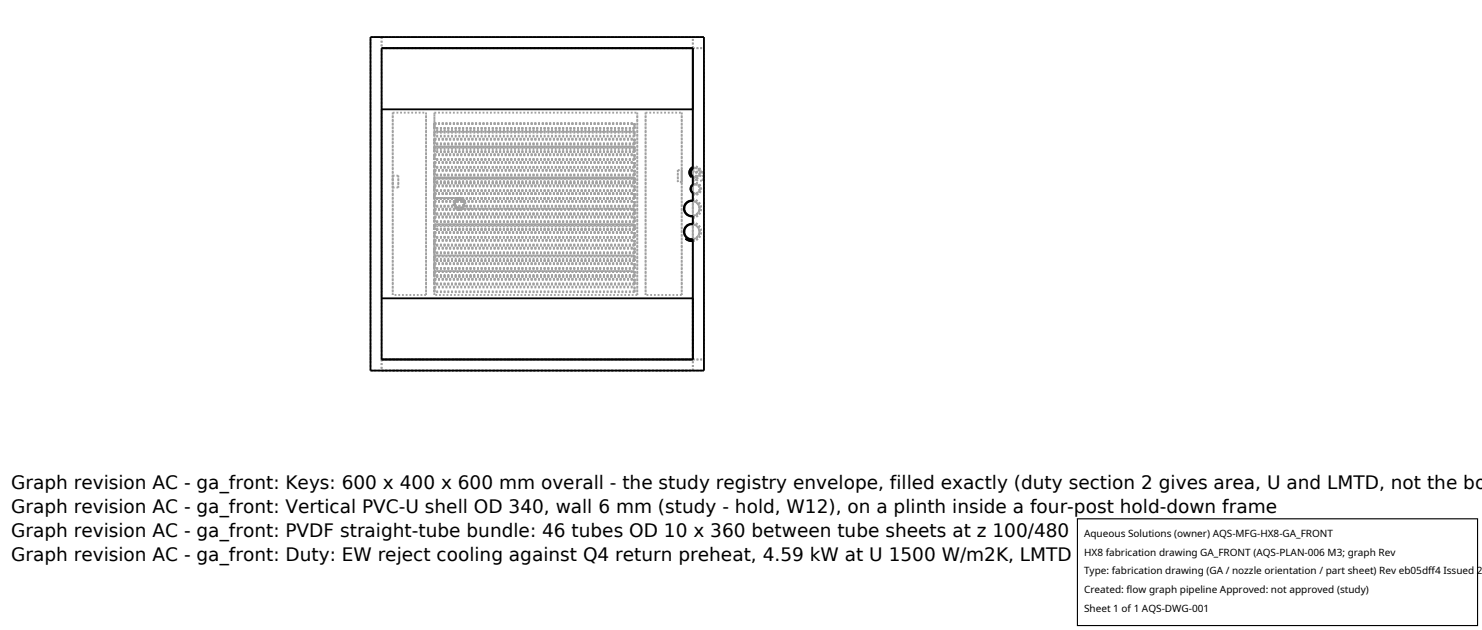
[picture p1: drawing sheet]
<svg xmlns="http://www.w3.org/2000/svg" width="212mm" height="90mm" viewBox="0 0 212 90" stroke-linecap="round" stroke-linejoin="round" font-family="sans-serif">
<g fill="none" stroke="#a0a0a0" stroke-width=".26" stroke-dasharray=".3 .3" stroke-linecap="butt">
<path d="M52.9 5.3h47.6M54.5 5.3h44.5M54.5 5.3v1.6M54.5 6.9h44.5M54.5 15.6v27M56.1 16.1v26M56.1 16.1h4.8M60.9 16.1v26M62 16.1v26M62 18.7v-2.6M62 16.1h29M62 18.8h28.6"/>
<path d="M62 18.8v.6M62 19.4v-.6M62 18.9v.6M62 19.5v-.8M62 19.8v.8M62 17.6v.8M62 18.4v-.8M62 17.6h28.6M62 17.7h28.6M62 17.7v.6M62 18.3v-.6M62 19.8h28.6"/>
<path d="M62 19.9h28.6M62 19.9v.6M90.6 18.9h-28.6M90.6 18.7v.2M90.6 18.7h-28.6M90.6 18.9v.6M90.6 19.5v-.8M90.6 18.8v.6M90.6 19.4v-.6M90.6 17.6v.8M90.6 18.4v-.8M90.6 17.7v.6"/>
<path d="M90.6 18.3v-.6M90.6 19.8v.8M90.6 19.9v.6M90.6 19.4h-28.6M90.6 19.5h-28.6M90.6 18.4h-28.6M90.6 18.3h-28.6M91 16.1v26M92.2 16.1v26M92.2 16.1h5.2M97.4 16.1v26M99 6.9h1.5"/>
<path d="M99 6.9v-1.6M99 15.6v8.3M56.1 25.1v1.7M56.1 26.8v-1.7M56.1 26.8h.8M56.9 25.1v1.7M56.9 26.8v-1.7M56.9 25.1h-.8M62 39.3v-2.1M62 36.9v-4.2M62 32.3v-6.4M62 25.5v-4.2"/>
<path d="M62 21v-2.1M62 29.8v.8M62 30.6v-.8M62 29.8h3.2M62 29.9v.6M62 30.5v-.6M62 29.9h3.5M62 27.6v.8M62 28.4v-.8M62 27.6h28.6M62 27.7v.6M62 28.3v-.6"/>
<path d="M62 27.7h28.6M62 21h28.6M62 21v.6M62 21.6v-.6M62 21.3v.4M62 21.7v-.8M62 20.9v.1M62 25.5h28.6M62 25.5v.5M62 26v-.5M62 25.9v.3M62 26.2v-.8"/>
<path d="M62 25.4v.1M62 32.2h28.6M62 32.2v.5M62 32.7v-.5M62 32.7v.1M62 32.8v-.8M62 32v.3M62 36.6h28.6M62 36.6v.6M62 37.2v-.6M62 37.2v.1M62 37.3v-.8"/>
<path d="M62 36.5v.4M62 38.8h28.6M62 38.8v.6M62 39.4v-.6M62 39.5v-.8M62 38.7v.6M62 34.3v.8M62 35.1v-.8M62 32v.8M62 36.5v.8M62 25.4v.8M62 23.2v.7"/>
<path d="M62 23.9v-.7M62 20.9v.8M62 39.8v.8M62 37.6v.8M62 38.4v-.8M62 35.4v.8M62 36.2v-.8M62 33.2v.7M62 33.9v-.7M62 30.9v.8M62 31.7v-.8M62 38.7v.8"/>
<path d="M62 28.7v.8M62 29.5v-.8M62 26.5v.8M62 27.3v-.8M62 24.3v.8M62 25.1v-.8M62 22v.8M62 22.8v-.8M62 20.6v-.8M62 20.5v-.6M62 22h28.6M62 22.2h28.6"/>
<path d="M62 22.2v.5M62 22.7v-.5M62 24.3h28.6M62 24.4h28.6M62 24.4v.5M62 24.9v-.5M62 26.5h28.6M62 26.6h28.6M62 26.6v.6M62 27.2v-.6M62 28.7h28.6M62 28.8h28.6"/>
<path d="M62 28.8v.6M62 29.4v-.6M62 30.9h28.6M62 31h28.6M62 31v.6M62 31.6v-.6M62 33.2h28.6M62 33.3h28.6M62 33.3v.5M62 33.8v-.5M62 38.7h28.6M62 35.4h28.6"/>
<path d="M62 35.5h28.6M62 35.5v.5M62 36v-.5M62 37.6h28.6M62 37.7h28.6M62 37.7v.6M62 38.3v-.6M62 39.8h28.6M62 39.9h28.6M62 39.9v.6M62 20.9h28.6M62 23.2h28.6"/>
<path d="M62 23.3h28.6M62 23.3v.5M62 23.8v-.5M62 25.4h28.6M62 29.8h28.6M62 29.9h28.6M62 32h28.6M62 34.3h28.6M62 34.4h28.6M62 34.4v.5M62 34.9v-.5M62 36.5h28.6"/>
<path d="M65.2 28.4l.4-.1M65.2 28.4h-3.2M65.2 29.8l-.3-.3-.1-.4 .1-.4 .3-.3M65.5 29.9h.1M65.5 28.3h.3M65.5 28.3h-3.5M65.6 28.3h-.1M65.6 28.4l-.4 .2-.2 .5 .1 .5 .5 .2 .5-.2 .2-.5-.2-.5-.5-.2M65.6 28.4l.5 .2 .2 .5-.2 .5-.5 .2-.4-.2-.3-.5 .2-.5 .5-.2M65.6 28.5l.4 .1 .2 .5-.1 .4-.5 .2-.4-.1-.2-.5 .2-.4 .4-.2M65.6 28.5l-.4 .2-.2 .4 .1 .4 .5 .2 .5-.1 .1-.5-.2-.5-.4-.1M65.6 28.3l.6 .2 .3 .6-.2 .5-.6 .3-.7-.2-.2-.6 .2-.6 .6-.2"/>
<path d="M65.8 29.9h-.3M65.8 29.9h24.8M65.8 29.9h-.2M65.8 28.3h-.2M66.1 28.4l.3 .3 .1 .4-.1 .4-.3 .3M66.1 29.8h-.9M66.1 28.4h-.9M66.1 28.4l-.5-.1M66.1 29.8l-.4 .1-.5-.1M66.1 29.8h24.5M90.6 39.5h-28.6M90.6 39.3v.2"/>
<path d="M90.6 39.3h-28.6M90.6 37.2h-28.6M90.6 36.9v.3M90.6 36.9h-28.6M90.6 32.7h-28.6M90.6 32.3v.4M90.6 32.3h-28.6M90.6 25.9h-28.6M90.6 25.5v.4M90.6 25.5h-28.6M90.6 21.3h-28.6M90.6 21v.3"/>
<path d="M90.6 21h-28.6M90.6 29.8v.8M90.6 30.6v-.8M90.6 29.9v.6M90.6 30.5v-.6M90.6 27.6v.8M90.6 28.4v-.8M90.6 27.7v.6M90.6 28.3v-.6M90.6 21.3v.4M90.6 21.7v-.8M90.6 20.9v.1"/>
<path d="M90.6 21v.6M90.6 21.6v-.6M90.6 25.9v.3M90.6 26.2v-.8M90.6 25.4v.1M90.6 25.5v.5M90.6 26v-.5M90.6 32.7v.1M90.6 32.8v-.8M90.6 32v.3M90.6 32.2v.5M90.6 32.7v-.5"/>
<path d="M90.6 37.2v.1M90.6 37.3v-.8M90.6 36.5v.4M90.6 36.6v.6M90.6 37.2v-.6M90.6 39.5v-.8M90.6 38.7v.6M90.6 38.8v.6M90.6 39.4v-.6M90.6 20.6v-.8M90.6 20.5v-.6M90.6 22v.8"/>
<path d="M90.6 22.8v-.8M90.6 22.2v.5M90.6 22.7v-.5M90.6 24.3v.8M90.6 25.1v-.8M90.6 24.4v.5M90.6 24.9v-.5M90.6 26.5v.8M90.6 27.3v-.8M90.6 26.6v.6M90.6 27.2v-.6M90.6 28.7v.8"/>
<path d="M90.6 29.5v-.8M90.6 28.8v.6M90.6 29.4v-.6M90.6 30.9v.8M90.6 31.7v-.8M90.6 31v.6M90.6 31.6v-.6M90.6 33.2v.7M90.6 33.9v-.7M90.6 33.3v.5M90.6 33.8v-.5M90.6 38.7v.8"/>
<path d="M90.6 35.4v.8M90.6 36.2v-.8M90.6 35.5v.5M90.6 36v-.5M90.6 37.6v.8M90.6 38.4v-.8M90.6 37.7v.6M90.6 38.3v-.6M90.6 39.8v.8M90.6 39.9v.6M90.6 20.9v.8M90.6 23.2v.7"/>
<path d="M90.6 23.9v-.7M90.6 23.3v.5M90.6 23.8v-.5M90.6 25.4v.8M90.6 32v.8M90.6 34.3v.8M90.6 35.1v-.8M90.6 34.4v.5M90.6 34.9v-.5M90.6 36.5v.8M90.6 30.6h-28.6M90.6 30.5h-28.6"/>
<path d="M90.6 28.4h-24.5M90.6 28.3h-24.8M90.6 21.6h-28.6M90.6 20.9h-28.6M90.6 21.7h-28.6M90.6 26h-28.6M90.6 25.4h-28.6M90.6 26.2h-28.6M90.6 32h-28.6M90.6 32.8h-28.6M90.6 36.5h-28.6M90.6 37.3h-28.6"/>
<path d="M90.6 39.4h-28.6M90.6 38.7h-28.6M90.6 20.6h-28.6M90.6 20.5h-28.6M90.6 22.8h-28.6M90.6 22.7h-28.6M90.6 25.1h-28.6M90.6 24.9h-28.6M90.6 27.3h-28.6M90.6 27.2h-28.6M90.6 29.5h-28.6M90.6 29.4h-28.6"/>
<path d="M90.6 31.7h-28.6M90.6 31.6h-28.6M90.6 33.9h-28.6M90.6 33.8h-28.6M90.6 36.2h-28.6M90.6 36h-28.6M90.6 38.4h-28.6M90.6 38.3h-28.6M90.6 23.9h-28.6M90.6 23.8h-28.6M90.6 28.4h-28.6M90.6 28.3h-28.6"/>
<path d="M90.6 35.1h-28.6M90.6 34.9h-28.6M96.8 24.3v1.7M96.8 26v-1.7M96.8 24.3h.6M97.4 24.3v1.7M97.4 26v-1.7M97.4 26h-.6M98.4 34.1l-.5-.5-.2-.7 .4-.7 .7-.2M98.4 34.1l.4 .1 .5-.2 .3-.2 .2-.4 .1-.5-.2-.4-.3-.3-.4-.2M98.4 34.1h-.1M98.8 28.6l-.4 .1-.4 .3-.2 .3-.1 .5 .1 .4 .2 .4 .4 .2 .4 .1 .4-.1 .4-.2 .2-.4 .1-.5-.1-.4-.2-.3-.3-.3-.5-.1"/>
<path d="M98.8 28.6l.2 .1M98.8 28.7l-.4 .1-.3 .2-.3 .4-.1 .3 .1 .4 .3 .4 .3 .3h.4h.4l.4-.3 .2-.3 .1-.4-.1-.4-.2-.4-.4-.2-.4-.1M98.8 32l-.4 .1-.4 .2-.2 .4-.1 .4 .1 .5 .2 .3 .4 .3h.4l.4-.1 .4-.2 .3-.4v-.4l-.1-.5-.2-.3-.3-.2-.5-.1M98.8 32h.2M98.8 32l-.4 .1-.4 .2-.2 .4-.1 .4 .1 .4 .3 .4 .3 .2 .4 .1 .4-.1 .4-.3 .2-.3 .1-.5-.1-.3-.3-.4-.3-.2-.4-.1M98.8 28.6l-.4 .1-.4 .3-.2 .4-.1 .4 .1 .5 .3 .3 .4 .3h.5M98.8 32l-.4 .1-.4 .2-.2 .4-.1 .5 .1 .4 .3 .4 .4 .2h.5M99 34.2l.6-.4 .3-.7-.1-.4-.1-.3-.3-.3-.4-.1M99 32v-1.1M99 30.9l.6-.4 .3-.7-.1-.4-.1-.3-.3-.3-.4-.1M99 28.7v-1.2M99 27.5l.5 .1 .4-.5-.1-.5-.5-.3"/>
<path d="M99 26.4v-1.2M99 25.2h.5l.4-.4-.1-.6-.5-.2M99 24.1v-17.2M99 24v.1M99 24.1l-.3 .5v.3l.3 .3M99 24l-.3 .3-.1 .3 .1 .4 .3 .2M99 25.4l.3 .1 .4-.1 .3-.4 .1-.3-.1-.5-.2-.3-.4-.1-.4 .1M99 25.3v.1M99 34.4v8.2M99 31.8v2.6M99 31.8v.2M99 30.9v1.1"/>
<path d="M99 30.8v.1M99 30.8v.3M99 28.4v2.7M99 28.4v.3M99 27.5v1.2M99 27.5v.2M99 26.2v1.5M99 26.2v.2M99 25.3v1.1M99 23.9v1.5M99 24.5v1.3M99 25.8v-1.3"/>
<path d="M99 24.5h.5M99 27.7l.3 .1 .4-.1 .3-.3 .1-.4-.1-.4-.2-.3-.4-.2-.4 .1M99 27.5l.5 .1 .4-.4-.1-.6-.5-.3M99 27.5l-.3-.2-.1-.3 .1-.3 .3-.3M99 31.1l.4-.1 .4-.4 .3-.4v-.4v-.5l-.3-.4-.4-.3-.4-.2M99 30.8l.6-.3 .3-.7-.3-.7-.6-.4M99 30.9l-.5-.1-.4-.2-.3-.3-.1-.5 .1-.5 .2-.3 .3-.3 .5-.1M99 34.4l.4-.1 .4-.3 .3-.4v-.5v-.5l-.3-.4-.4-.3-.4-.1M99 26.4l-.3 .5v.3l.3 .3M99 27.5v.1M99 26.4l-.3 .2-.1 .3 .1 .4 .3 .3M99 28.7h-.5l-.4 .3-.3 .3-.1 .4 .1 .5 .3 .4 .4 .2h.5"/>
<path d="M99 28.7l-.2-.1M99 32l-.5 .1-.4 .2-.3 .3-.1 .4 .1 .5 .3 .4 .4 .2h.5M99 34.1v.1M99 32h-.2M99 25.8h.5M99.3 26.3l-.3 .1M99.3 24l-.3 .1M99.3 24l-.4 .2-.2 .4 .2 .5 .4 .2 .4-.2 .2-.4-.1-.5-.5-.2M99.3 24l-.5 .2-.2 .4 .2 .5 .5 .2 .5-.2 .2-.5-.2-.5-.5-.1M99.3 26.3l-.5 .2-.2 .5 .2 .4 .5 .2 .5-.2 .2-.4-.2-.5-.5-.2M99.3 26.3l-.4 .2-.2 .4 .1 .5 .5 .2 .4-.2 .2-.4-.2-.5-.4-.2M99.5 24.5v1.3"/>
<path d="M99.5 25.8v-1.3M99.5 24.5h.9M99.5 25.8h.9M100.4 24.5v1.3M100.4 25.8v-1.3M100.4 24.5h.1M100.5 24.5v1.3M100.5 25.8v-1.3M100.5 25.8h-.1M52.9 52.9h47.6M52.9 52.9v-47.6M54.5 52.9h44.5"/>
<path d="M54.5 51.3h44.5M54.5 42.6v-27M54.5 51.3v1.6M54.5 51.3v-44.4M56.1 42.1v-26M60.9 42.1v-26M60.9 42.1h-4.8M62 42.1v-2.6M62 40.6v-.8M62 40.9v.8M62 41.7v-.8M62 40.9h28.6"/>
<path d="M62 41.1h28.6M62 41.1v.5M62 41.6v-.5M62 40.5v-.6M90.6 40.9v.8M90.6 41.7v-.8M90.6 41.1v.5M90.6 41.6v-.5M90.6 40.6v-.8M90.6 40.5v-.6M90.6 41.7h-28.6M90.6 41.6h-28.6"/>
<path d="M90.6 40.6h-28.6M90.6 40.5h-28.6M91 42.1v-26M91 42.1h-29M92.2 42.1v-26M97.4 42.1v-26M97.4 42.1h-5.2M99 52.9v-1.6M99 51.3h1.5M99 51.3v-17.1M99 42.6v-27M99 51.3v-44.4"/>
<path d="M100.5 51.3v-44.4M100.5 52.9v-47.6"/>
</g>
<path d="M52.9 5.3h47.6v47.6h-47.6zM54.5 6.9h44.5v17.2l-.3 .5v.3l.3 .3v1.2l-.3 .5v.3l.3 .3v1.2h-.5l-.4 .3-.3 .3-.1 .4 .1 .5 .3 .4 .4 .2h.5v1.2l-.5 .1-.4 .2-.3 .3-.1 .4 .1 .5 .3 .4 .4 .2h.5v17.2h-44.5zM54.5 15.6h44.5M97.9 34.1l.5 .3h.6h-.6zM97.9 34.1h.4M98.7 24l-.2 .3v.3v.4l.2 .3-.2-.6 .1-.5 .4-.3zM98.7 25.3h.3M99 24l-.3 .3-.1 .3 .1 .4 .3 .2M99 26.4l-.3 .2-.1 .3 .1 .4 .3 .3M99 28.7h-.5l-.4 .2-.3 .4-.1 .5 .1 .4 .3 .4 .4 .3h.5M99 32h-.5l-.4 .2-.3 .4-.1 .5 .1 .5 .3 .4 .4 .2h.5M54.5 42.6h44.5" fill="none" stroke="#000" stroke-width=".26"/>
<path d="M153.9 74.1h57.1v15.2h-57.1z" fill="#fff" stroke="#000" stroke-width=".16"/>
<g font-size="2.6">
<text x="1.6" y="69.8">Graph revision AC - ga_front: Keys: 600 x 400 x 600 mm overall - the study registry envelope, filled exactly (duty section 2 gives area, U and LMTD, not the bo</text>
<text x="1.6" y="73.3">Graph revision AC - ga_front: Vertical PVC-U shell OD 340, wall 6 mm (study - hold, W12), on a plinth inside a four-post hold-down frame</text>
<text x="1.6" y="76.7">Graph revision AC - ga_front: PVDF straight-tube bundle: 46 tubes OD 10 x 360 between tube sheets at z 100/480</text>
<text x="1.6" y="80.2">Graph revision AC - ga_front: Duty: EW reject cooling against Q4 return preheat, 4.59 kW at U 1500 W/m2K, LMTD 6 K (duty section 2)</text>
</g>
<g font-size="1.4">
<text x="154.8" y="76.6">Aqueous Solutions (owner) AQS-MFG-HX8-GA_FRONT</text>
<text x="154.8" y="79.3">HX8 fabrication drawing GA_FRONT (AQS-PLAN-006 M3; graph Rev</text>
<text x="154.8" y="82">Type: fabrication drawing (GA / nozzle orientation / part sheet) Rev eb05dff4 Issued 2</text>
<text x="154.8" y="84.7">Created: flow graph pipeline Approved: not approved (study)</text>
<text x="154.8" y="87.4">Sheet 1 of 1 AQS-DWG-001</text>
</g>
</svg>
